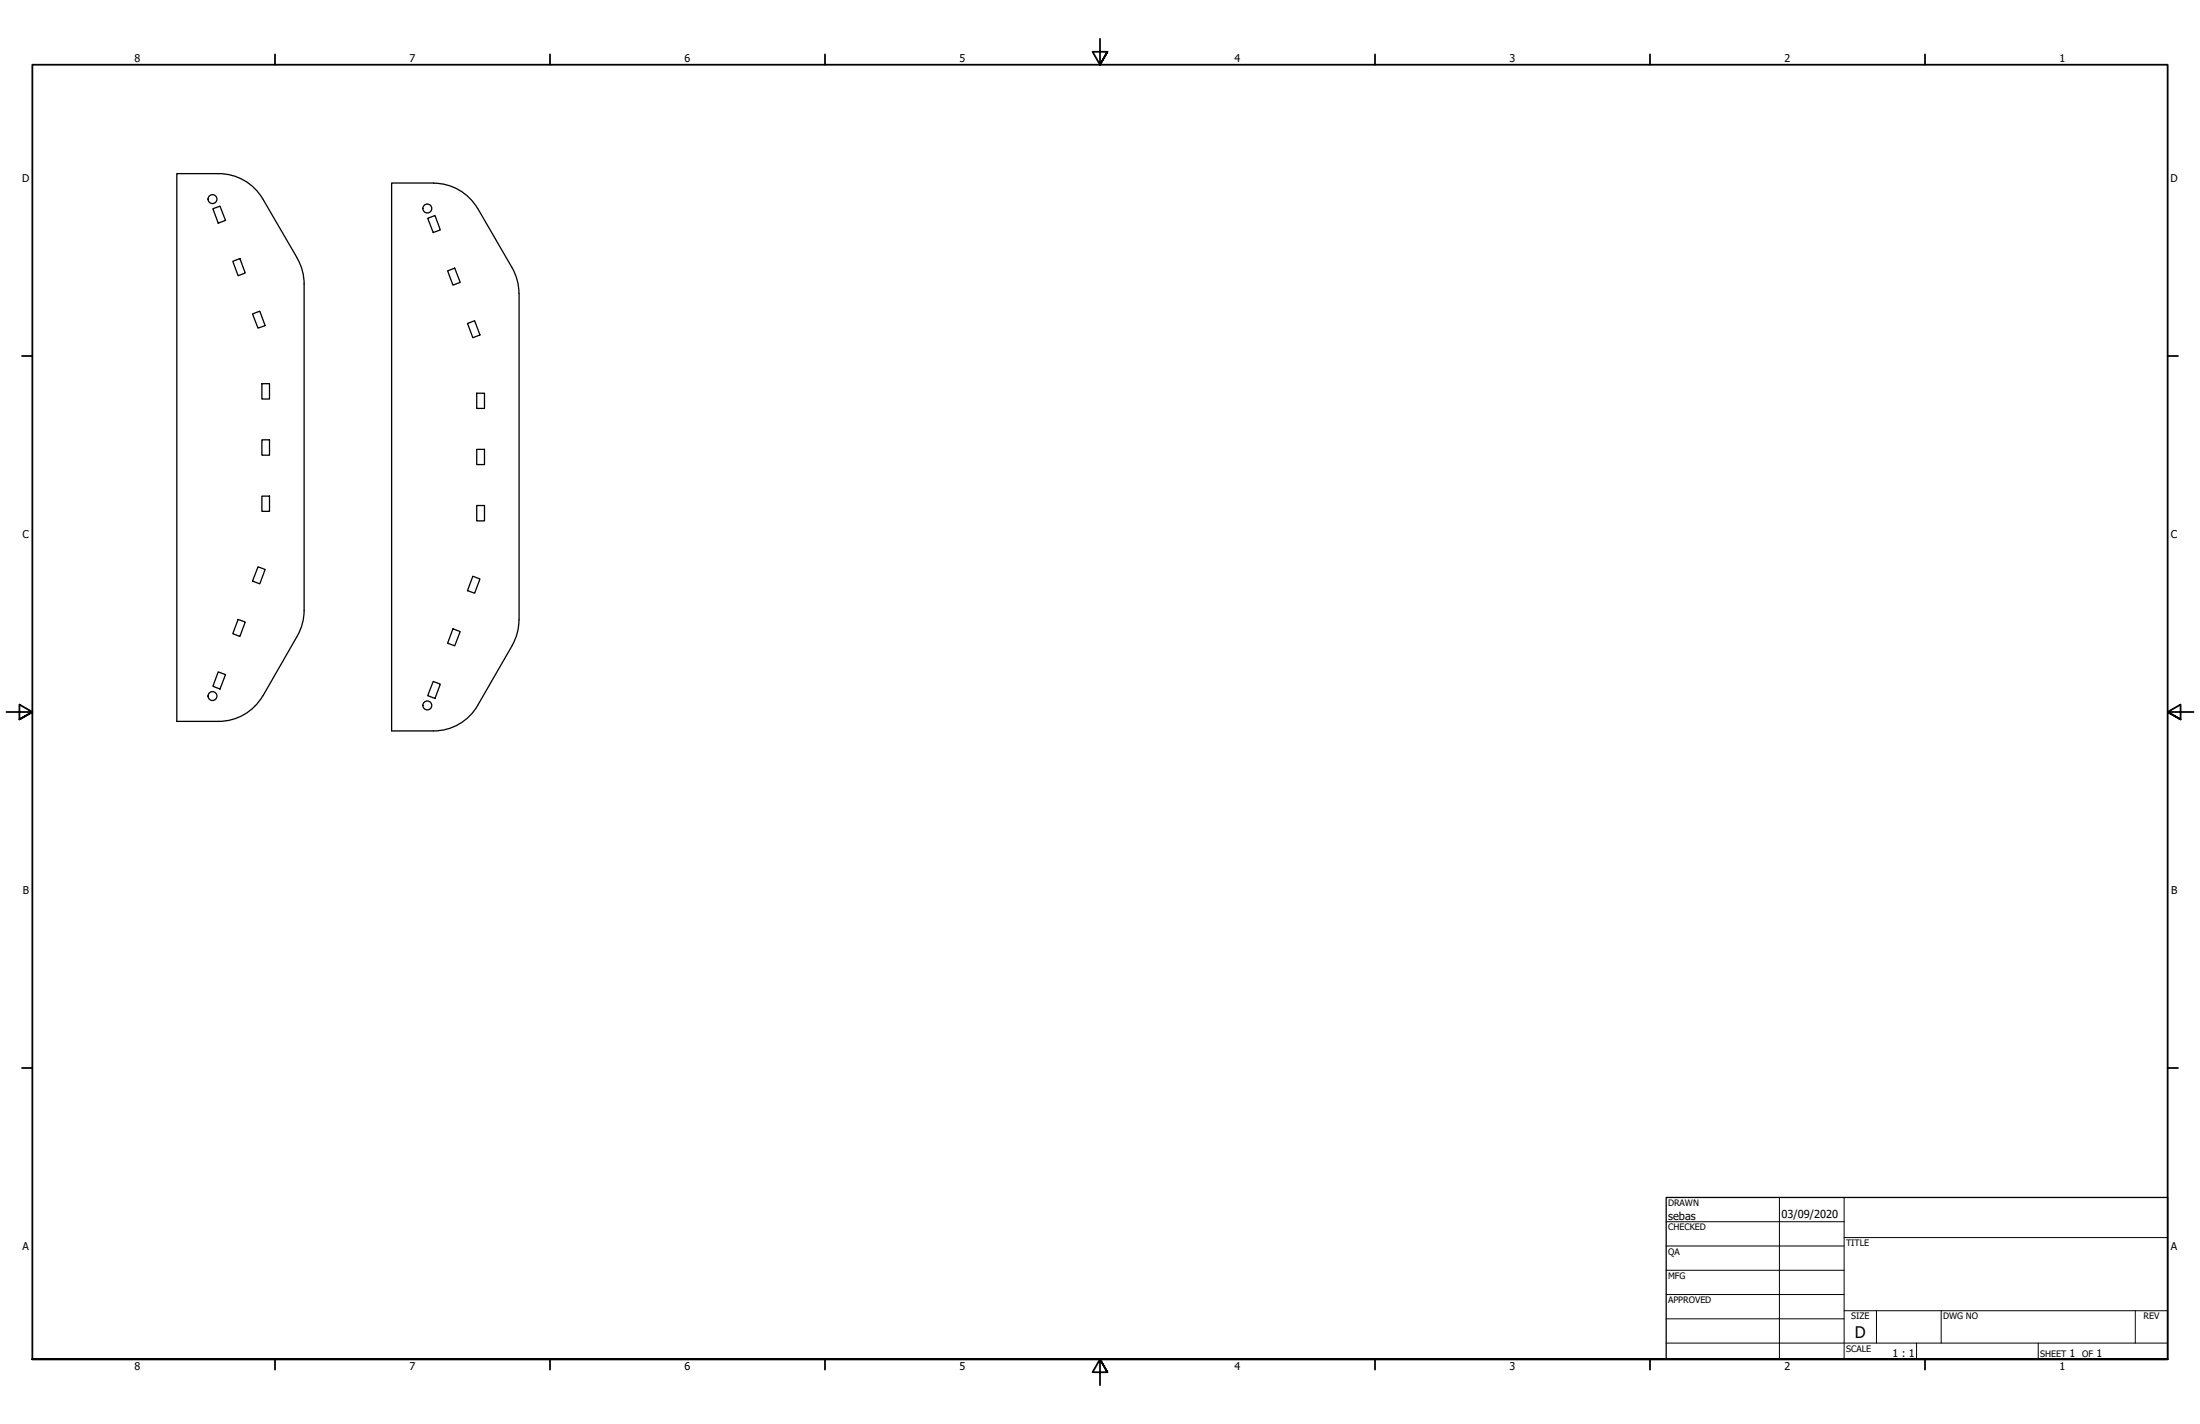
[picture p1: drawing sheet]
<svg xmlns="http://www.w3.org/2000/svg" width="864mm" height="559mm" viewBox="0 0 864 559" stroke-linecap="round" stroke-linejoin="round" font-family="sans-serif">
<!-- layer: Visible (ANSI) -->
<g fill="none" stroke="#000" stroke-width=".51">
<path d="M170.2 71.9a20 20 0 0 1 17.3 9.9M170.2 71.8h-16.5v215h16.5a20 20 0 0 0 17.3-10l13.6-23.6M83.6 81.9l2.8-1 2.1 5.6-2.8 1.1zM167.9 85.7l2.9-1.1 2 5.6-2.7 1zM187.5 81.8l13.5 23.3M91.4 102.6l2.8-1.1 2.1 5.6-2.8 1.1zM175.7 106.3l2.8-1.1 2.2 5.6-2.9 1.1zM201 105.1a20 20 0 0 1 2.7 10l.1 128.2a20.9 20.9 0 0 1-2.8 10M99.1 123.2l2.9-1.1 2.1 5.7-2.8 1zM183.5 126.9l2.8-1 2.1 5.5-2.8 1.1zM102.8 150.6h3v6h-3zM187.1 154.3h3.1v6h-3.1z"/>
<path d="M102.8 172.6h3v6h-3zM187.1 176.3h3.1v6h-3.1zM102.8 194.7h3v6h-3zM187.1 198.4h3.1v6h-3.1zM101.3 222.4l2.8 1.1-2.1 5.6-2.9-1.1zM185.6 226.1l2.8 1.1-2.1 5.6-2.8-1zM93.5 243.1l2.8 1-2.1 5.6-2.8-1zM177.8 246.8l2.9 1-2.2 5.6-2.8-1zM85.7 263.7l2.8 1-2.1 5.7-2.8-1.1zM170.1 267.4l2.7 1.1-2 5.6-2.9-1.1zM85.8 283.1a20.2 20.2 0 0 0 17.4-10l13.5-23.6a20 20 0 0 0 2.7-9.9v-128.2a20.7 20.7 0 0 0-2.7-10.1l-13.5-23.2a20 20 0 0 0-17.3-10h-16.5v215h16.5"/>
<circle cx="83.4" cy="78.1" r="1.75"/>
<circle cx="167.7" cy="81.8" r="1.75"/>
<circle cx="83.4" cy="273.1" r="1.75"/>
<circle cx="167.7" cy="276.8" r="1.75"/>
</g>
<!-- layer: Border (ANSI) -->
<g fill="none" stroke="#000" stroke-width=".7">
<path d="M431.8 15.2v10.2l-2.9-5.1h5.8l-2.9 5.1 2.9-5.1M107.9 21.3v4.1M215.9 21.3v4.1M323.8 21.3v4.1M539.8 21.3v4.1M647.7 21.3v4.1M755.6 21.3v4.1M8.6 139.7h4.1M850.9 139.7h4.1M2.5 279.4h10.2l-5.1-2.9v5.8l5.1-2.9-5.1 2.9M861.1 279.4h-10.2l5.1-2.9v5.8l-5.1-2.9 5.1 2.9M8.6 419.1h4.1"/>
<path d="M850.9 419.1h4.1M12.7 533.4v-508h838.2v508h-838.2h838.2M107.9 533.4v4.1M215.9 533.4v4.1M323.8 533.4v4.1M434.7 538.5l-2.9-5.1 2.9 5.1h-5.8l2.9-5.1v10.2M539.8 533.4v4.1M647.7 533.4v4.1M755.6 533.4v4.1"/>
</g>
<!-- layer: Title (ANSI) -->
<g fill="none" stroke="#000" stroke-width=".39">
<path d="M654 479.4h69.9M698.5 469.9v63.5M723.9 469.9v63.5M654 488.9h69.9M654 498.5h69.9M723.9 485.6h127M654 508h69.9M654 517.5h69.9M723.9 514.3h127M736.6 514.3v12.7M762 514.3v12.7M838.2 514.3v12.7"/>
<path d="M654 527h196.9M752.3 527v6.4M800.1 527v6.4"/>
</g>
<path d="M654 469.9h196.9v63.5h-196.9z" fill="none" stroke="#000" stroke-width=".51"/>
<text font-size="6.3" x="728.1" y="524.9">D</text>
<g font-size="4.3">
<text x="654.8" y="478.6">sebas</text>
<text x="699.3" y="478">03/09/2020</text>
</g>
<g font-size="4.2">
<text x="52.8" y="24.4">8</text>
<text x="160.8" y="24.4">7</text>
<text x="268.7" y="24.4">6</text>
<text x="376.7" y="24.4">5</text>
<text x="484.6" y="24.4">4</text>
<text x="592.6" y="24.4">3</text>
<text x="700.5" y="24.4">2</text>
<text x="808.5" y="24.4">1</text>
<text x="8.8" y="71.4">D</text>
<text x="852" y="71.4">D</text>
<text x="8.9" y="211.1">C</text>
<text x="852.2" y="211.1">C</text>
<text x="9" y="350.8">B</text>
<text x="852.2" y="350.8">B</text>
<text x="8.9" y="490.5">A</text>
<text x="852.2" y="490.5">A</text>
<text x="742.9" y="532.6">1 : 1</text>
<text x="812.4" y="532.6">1</text>
<text x="823" y="532.6">1</text>
<text x="52.8" y="537.5">8</text>
<text x="160.8" y="537.5">7</text>
<text x="268.7" y="537.5">6</text>
<text x="376.7" y="537.5">5</text>
<text x="484.6" y="537.5">4</text>
<text x="592.6" y="537.5">3</text>
<text x="700.5" y="537.5">2</text>
<text x="808.5" y="537.5">1</text>
</g>
<g font-size="3.5">
<text x="654.8" y="473.2">DRAWN</text>
<text x="654.8" y="482.8">CHECKED</text>
<text x="724.7" y="488.9">TITLE</text>
<text x="654.8" y="492.3">QA</text>
<text x="654.8" y="501.8">MFG</text>
<text x="654.8" y="511.4">APPROVED</text>
<text x="726.7" y="517.7">SIZE</text>
<text x="762.8" y="517.7">DWG NO</text>
<text x="841.4" y="517.7">REV</text>
<text x="724.7" y="530.4">SCALE</text>
<text x="800.9" y="532.6">SHEET</text>
<text x="817.4" y="532.6">OF</text>
</g>
</svg>
